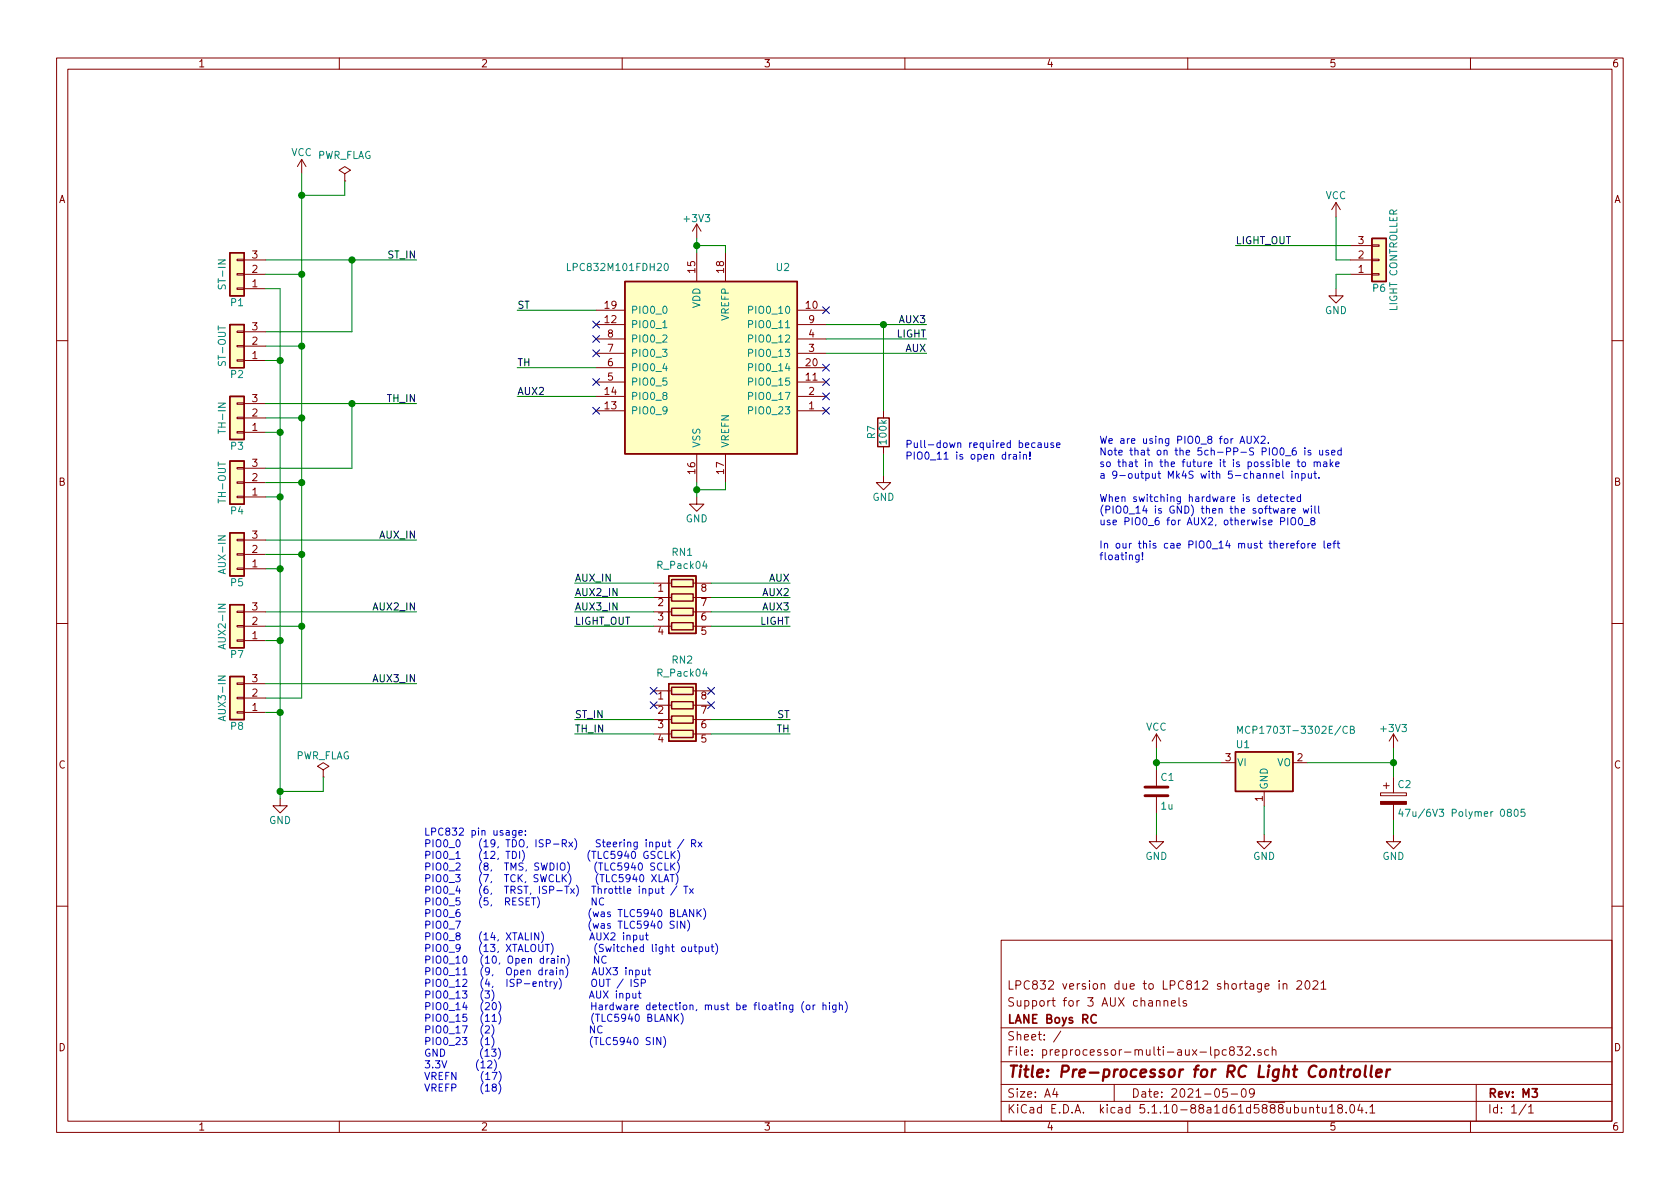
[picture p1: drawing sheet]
EESchema Schematic File Version 4
EELAYER 30 0
EELAYER END
$Descr A4 11693 8268
encoding utf-8
Sheet 1 1
Title "Pre-processor for RC Light Controller"
Date "2021-05-09"
Rev "M3"
Comp "LANE Boys RC"
Comment1 "Support for 3 AUX channels"
Comment2 "LPC832 version due to LPC812 shortage in 2021"
Comment3 ""
Comment4 ""
$EndDescr
$Comp
L Regulator_Linear:MCP1703A-3302_SOT23 U1
U 1 1
P 8800 5300
F 0 "U1" H 8600 5400 50  0000 L BNN
F 1 "MCP1703T-3302E/CB" H 8600 5500 50  0000 L BNN
F 2 "Package_TO_SOT_SMD:SOT-23W" H 8950 4850 30  0001 C CNN
F 3 "" H 8800 5300 60  0000 C CNN
	1    8800 5300
	1    0    0    -1  
$EndComp
$Comp
L Connector_Generic:Conn_01x03 P1
U 1 1
P 1650 1900
F 0 "P1" H 1650 2100 50  0000 C CNN
F 1 "ST-IN" V 1750 1900 50  0000 C CNN
F 2 "Connector_PinHeader_2.54mm:PinHeader_1x03_P2.54mm_Vertical" H 1650 1900 50  0001 C CNN
F 3 "" H 1650 1900 50  0000 C CNN
	1    1650 1900
	-1   0    0    1   
$EndComp
$Comp
L Connector_Generic:Conn_01x03 P2
U 1 1
P 1650 2400
F 0 "P2" H 1650 2600 50  0000 C CNN
F 1 "ST-OUT" V 1750 2400 50  0000 C CNN
F 2 "Connector_PinHeader_2.54mm:PinHeader_1x03_P2.54mm_Vertical" H 1650 2400 50  0001 C CNN
F 3 "" H 1650 2400 50  0000 C CNN
	1    1650 2400
	-1   0    0    1   
$EndComp
$Comp
L Connector_Generic:Conn_01x03 P3
U 1 1
P 1650 2900
F 0 "P3" H 1650 3100 50  0000 C CNN
F 1 "TH-IN" V 1750 2900 50  0000 C CNN
F 2 "Connector_PinHeader_2.54mm:PinHeader_1x03_P2.54mm_Vertical" H 1650 2900 50  0001 C CNN
F 3 "" H 1650 2900 50  0000 C CNN
	1    1650 2900
	-1   0    0    1   
$EndComp
$Comp
L Connector_Generic:Conn_01x03 P4
U 1 1
P 1650 3350
F 0 "P4" H 1650 3550 50  0000 C CNN
F 1 "TH-OUT" V 1750 3350 50  0000 C CNN
F 2 "Connector_PinHeader_2.54mm:PinHeader_1x03_P2.54mm_Vertical" H 1650 3350 50  0001 C CNN
F 3 "" H 1650 3350 50  0000 C CNN
	1    1650 3350
	-1   0    0    1   
$EndComp
$Comp
L Connector_Generic:Conn_01x03 P5
U 1 1
P 1650 3850
F 0 "P5" H 1650 4050 50  0000 C CNN
F 1 "AUX-IN" V 1750 3850 50  0000 C CNN
F 2 "Connector_PinHeader_2.54mm:PinHeader_1x03_P2.54mm_Vertical" H 1650 3850 50  0001 C CNN
F 3 "" H 1650 3850 50  0000 C CNN
	1    1650 3850
	-1   0    0    1   
$EndComp
$Comp
L Connector_Generic:Conn_01x03 P6
U 1 1
P 9600 1800
F 0 "P6" H 9600 2000 50  0000 C CNN
F 1 "LIGHT CONTROLLER" V 9700 1800 50  0000 C CNN
F 2 "Connector_PinHeader_2.54mm:PinHeader_1x03_P2.54mm_Vertical" H 9600 1800 50  0001 C CNN
F 3 "" H 9600 1800 50  0000 C CNN
	1    9600 1800
	1    0    0    1   
$EndComp
$Comp
L power:GND #PWR01
U 1 1
P 1950 5550
F 0 "#PWR01" H 1950 5300 50  0001 C CNN
F 1 "GND" H 1950 5400 50  0000 C CNN
F 2 "" H 1950 5550 50  0000 C CNN
F 3 "" H 1950 5550 50  0000 C CNN
	1    1950 5550
	1    0    0    -1  
$EndComp
$Comp
L power:GND #PWR02
U 1 1
P 8050 5800
F 0 "#PWR02" H 8050 5550 50  0001 C CNN
F 1 "GND" H 8050 5650 50  0000 C CNN
F 2 "" H 8050 5800 50  0000 C CNN
F 3 "" H 8050 5800 50  0000 C CNN
	1    8050 5800
	1    0    0    -1  
$EndComp
$Comp
L power:GND #PWR03
U 1 1
P 4850 3450
F 0 "#PWR03" H 4850 3200 50  0001 C CNN
F 1 "GND" H 4850 3300 50  0000 C CNN
F 2 "" H 4850 3450 50  0000 C CNN
F 3 "" H 4850 3450 50  0000 C CNN
	1    4850 3450
	1    0    0    -1  
$EndComp
$Comp
L power:+3V3 #PWR04
U 1 1
P 4850 1650
F 0 "#PWR04" H 4850 1500 50  0001 C CNN
F 1 "+3V3" H 4850 1790 50  0000 C CNN
F 2 "" H 4850 1650 50  0000 C CNN
F 3 "" H 4850 1650 50  0000 C CNN
	1    4850 1650
	1    0    0    -1  
$EndComp
$Comp
L power:VCC #PWR05
U 1 1
P 2100 1200
F 0 "#PWR05" H 2100 1050 50  0001 C CNN
F 1 "VCC" H 2100 1350 50  0000 C CNN
F 2 "" H 2100 1200 50  0000 C CNN
F 3 "" H 2100 1200 50  0000 C CNN
	1    2100 1200
	1    0    0    -1  
$EndComp
$Comp
L power:VCC #PWR06
U 1 1
P 8050 5200
F 0 "#PWR06" H 8050 5050 50  0001 C CNN
F 1 "VCC" H 8050 5350 50  0000 C CNN
F 2 "" H 8050 5200 50  0000 C CNN
F 3 "" H 8050 5200 50  0000 C CNN
	1    8050 5200
	1    0    0    -1  
$EndComp
$Comp
L Device:C C1
U 1 1
P 8050 5500
F 0 "C1" H 8075 5600 50  0000 L CNN
F 1 "1u" H 8075 5400 50  0000 L CNN
F 2 "Capacitor_SMD:C_0805_2012Metric_Pad1.15x1.40mm_HandSolder" H 8088 5350 50  0001 C CNN
F 3 "" H 8050 5500 50  0000 C CNN
	1    8050 5500
	1    0    0    -1  
$EndComp
$Comp
L power:GND #PWR07
U 1 1
P 8800 5800
F 0 "#PWR07" H 8800 5550 50  0001 C CNN
F 1 "GND" H 8800 5650 50  0000 C CNN
F 2 "" H 8800 5800 50  0000 C CNN
F 3 "" H 8800 5800 50  0000 C CNN
	1    8800 5800
	1    0    0    -1  
$EndComp
Wire Wire Line
	8050 5200 8050 5300
Wire Wire Line
	8050 5650 8050 5800
Connection ~ 8050 5300
$Comp
L Device:CP C2
U 1 1
P 9700 5550
F 0 "C2" H 9725 5650 50  0000 L CNN
F 1 "47u/6V3 Polymer 0805" H 9725 5450 50  0000 L CNN
F 2 "Capacitor_SMD:C_0805_2012Metric_Pad1.15x1.40mm_HandSolder" H 9738 5400 50  0001 C CNN
F 3 "" H 9700 5550 50  0000 C CNN
	1    9700 5550
	1    0    0    -1  
$EndComp
$Comp
L power:+3V3 #PWR08
U 1 1
P 9700 5200
F 0 "#PWR08" H 9700 5050 50  0001 C CNN
F 1 "+3V3" H 9700 5340 50  0000 C CNN
F 2 "" H 9700 5200 50  0000 C CNN
F 3 "" H 9700 5200 50  0000 C CNN
	1    9700 5200
	1    0    0    -1  
$EndComp
$Comp
L power:GND #PWR09
U 1 1
P 9700 5800
F 0 "#PWR09" H 9700 5550 50  0001 C CNN
F 1 "GND" H 9700 5650 50  0000 C CNN
F 2 "" H 9700 5800 50  0000 C CNN
F 3 "" H 9700 5800 50  0000 C CNN
	1    9700 5800
	1    0    0    -1  
$EndComp
Wire Wire Line
	9700 5700 9700 5800
Wire Wire Line
	9700 5200 9700 5300
Connection ~ 9700 5300
Wire Wire Line
	2100 1900 1850 1900
Wire Wire Line
	2100 1200 2100 1350
Wire Wire Line
	2100 2400 1850 2400
Connection ~ 2100 1900
Wire Wire Line
	2100 2900 1850 2900
Connection ~ 2100 2400
Wire Wire Line
	2100 3350 1850 3350
Connection ~ 2100 2900
Wire Wire Line
	2100 3850 1850 3850
Connection ~ 2100 3350
Wire Wire Line
	1950 3950 1850 3950
Wire Wire Line
	1950 2000 1950 2500
Wire Wire Line
	1850 3450 1950 3450
Connection ~ 1950 3950
Wire Wire Line
	1850 3000 1950 3000
Connection ~ 1950 3450
Wire Wire Line
	1850 2500 1950 2500
Connection ~ 1950 3000
Wire Wire Line
	1850 2000 1950 2000
Connection ~ 1950 2500
$Comp
L power:VCC #PWR010
U 1 1
P 9300 1500
F 0 "#PWR010" H 9300 1350 50  0001 C CNN
F 1 "VCC" H 9300 1650 50  0000 C CNN
F 2 "" H 9300 1500 50  0000 C CNN
F 3 "" H 9300 1500 50  0000 C CNN
	1    9300 1500
	1    0    0    -1  
$EndComp
$Comp
L power:GND #PWR011
U 1 1
P 9300 2000
F 0 "#PWR011" H 9300 1750 50  0001 C CNN
F 1 "GND" H 9300 1850 50  0000 C CNN
F 2 "" H 9300 2000 50  0000 C CNN
F 3 "" H 9300 2000 50  0000 C CNN
	1    9300 2000
	1    0    0    -1  
$EndComp
Wire Wire Line
	9400 1800 9300 1800
Wire Wire Line
	9300 1800 9300 1500
Wire Wire Line
	9400 1900 9300 1900
Wire Wire Line
	9300 1900 9300 2000
Wire Wire Line
	1850 1800 2450 1800
Wire Wire Line
	1850 2800 2450 2800
Wire Wire Line
	8600 1700 9400 1700
NoConn ~ 5750 2150
NoConn ~ 4150 2350
NoConn ~ 4150 2450
NoConn ~ 4150 2850
Wire Wire Line
	1850 2300 2450 2300
Wire Wire Line
	2450 2300 2450 1800
Connection ~ 2450 1800
Wire Wire Line
	1850 3250 2450 3250
Wire Wire Line
	2450 3250 2450 2800
Connection ~ 2450 2800
$Comp
L power:PWR_FLAG #FLG012
U 1 1
P 2400 1250
F 0 "#FLG012" H 2400 1345 50  0001 C CNN
F 1 "PWR_FLAG" H 2400 1430 50  0000 C CNN
F 2 "" H 2400 1250 50  0000 C CNN
F 3 "" H 2400 1250 50  0000 C CNN
	1    2400 1250
	1    0    0    -1  
$EndComp
Wire Wire Line
	2400 1250 2400 1350
Wire Wire Line
	2400 1350 2100 1350
Connection ~ 2100 1350
Text Label 2900 3750 2    50   ~ 0
AUX_IN
Text Label 2900 2800 2    50   ~ 0
TH_IN
Text Label 2900 1800 2    50   ~ 0
ST_IN
Text Label 8600 1700 0    50   ~ 0
LIGHT_OUT
$Comp
L power:PWR_FLAG #FLG013
U 1 1
P 2250 5400
F 0 "#FLG013" H 2250 5475 50  0001 C CNN
F 1 "PWR_FLAG" H 2250 5550 50  0000 C CNN
F 2 "" H 2250 5400 50  0001 C CNN
F 3 "" H 2250 5400 50  0001 C CNN
	1    2250 5400
	1    0    0    -1  
$EndComp
Wire Wire Line
	2250 5400 2250 5500
Wire Wire Line
	2250 5500 1950 5500
Connection ~ 1950 5500
Wire Wire Line
	8050 5300 8050 5350
Wire Wire Line
	9700 5300 9700 5400
Wire Wire Line
	2100 1900 2100 2400
Wire Wire Line
	2100 2400 2100 2900
Wire Wire Line
	2100 2900 2100 3350
Wire Wire Line
	2100 3350 2100 3850
Wire Wire Line
	1950 3450 1950 3950
Wire Wire Line
	1950 3000 1950 3450
Wire Wire Line
	1950 2500 1950 3000
Wire Wire Line
	2450 1800 2900 1800
Wire Wire Line
	2450 2800 2900 2800
Wire Wire Line
	2100 1350 2100 1900
Wire Wire Line
	1950 5500 1950 5550
$Comp
L Connector_Generic:Conn_01x03 P7
U 1 1
P 1650 4350
F 0 "P7" H 1650 4550 50  0000 C CNN
F 1 "AUX2-IN" V 1750 4350 50  0000 C CNN
F 2 "Connector_PinHeader_2.54mm:PinHeader_1x03_P2.54mm_Vertical" H 1650 4350 50  0001 C CNN
F 3 "" H 1650 4350 50  0000 C CNN
	1    1650 4350
	-1   0    0    1   
$EndComp
Wire Wire Line
	2100 4350 1850 4350
Wire Wire Line
	1950 4450 1850 4450
Connection ~ 2100 3850
$Comp
L Connector_Generic:Conn_01x03 P8
U 1 1
P 1650 4850
F 0 "P8" H 1650 5050 50  0000 C CNN
F 1 "AUX3-IN" V 1750 4850 50  0000 C CNN
F 2 "Connector_PinHeader_2.54mm:PinHeader_1x03_P2.54mm_Vertical" H 1650 4850 50  0001 C CNN
F 3 "" H 1650 4850 50  0000 C CNN
	1    1650 4850
	-1   0    0    1   
$EndComp
Wire Wire Line
	2100 4850 1850 4850
Wire Wire Line
	1950 4950 1850 4950
Connection ~ 1950 4950
Text Label 2900 4750 2    50   ~ 0
AUX3_IN
Wire Wire Line
	1950 4950 1950 5500
Wire Wire Line
	1950 3950 1950 4450
Wire Wire Line
	2100 3850 2100 4350
Wire Wire Line
	1950 4450 1950 4950
Connection ~ 1950 4450
Wire Wire Line
	2100 4350 2100 4850
Connection ~ 2100 4350
$Comp
L Device:R R7
U 1 1
P 6150 3000
F 0 "R7" V 6230 3000 50  0000 C CNN
F 1 "100k" V 6150 3000 50  0000 C CNN
F 2 "Resistor_SMD:R_0603_1608Metric_Pad1.05x0.95mm_HandSolder" V 6080 3000 50  0001 C CNN
F 3 "" H 6150 3000 50  0001 C CNN
	1    6150 3000
	-1   0    0    1   
$EndComp
$Comp
L power:GND #PWR012
U 1 1
P 6150 3300
F 0 "#PWR012" H 6150 3050 50  0001 C CNN
F 1 "GND" H 6150 3150 50  0000 C CNN
F 2 "" H 6150 3300 50  0000 C CNN
F 3 "" H 6150 3300 50  0000 C CNN
	1    6150 3300
	1    0    0    -1  
$EndComp
Wire Wire Line
	6150 3150 6150 3300
Text Notes 2950 7600 0    50   ~ 0
LPC832 pin usage:\nPIO0_0   (19, TDO, ISP-Rx)   Steering input / Rx\nPIO0_1   (12, TDI)           (TLC5940 GSCLK)\nPIO0_2   (8,  TMS, SWDIO)    (TLC5940 SCLK)\nPIO0_3   (7,  TCK, SWCLK)    (TLC5940 XLAT)\nPIO0_4   (6,  TRST, ISP-Tx)  Throttle input / Tx\nPIO0_5   (5,  RESET)         NC\nPIO0_6                       (was TLC5940 BLANK)\nPIO0_7                       (was TLC5940 SIN)\nPIO0_8   (14, XTALIN)        AUX2 input\nPIO0_9   (13, XTALOUT)       (Switched light output)\nPIO0_10  (10, Open drain)    NC\nPIO0_11  (9,  Open drain)    AUX3 input\nPIO0_12  (4,  ISP-entry)     OUT / ISP\nPIO0_13  (3)                 AUX input\nPIO0_14  (20)                Hardware detection, must be floating (or high)\nPIO0_15  (11)                (TLC5940 BLANK)\nPIO0_17  (2)                 NC\nPIO0_23  (1)                 (TLC5940 SIN)\nGND      (13)\n3.3V     (12)\nVREFN    (17)\nVREFP    (18)\n
Text Notes 6300 3200 0    50   ~ 0
Pull-down required because \nPIO0_11 is open drain!
Wire Wire Line
	9100 5300 9700 5300
Wire Wire Line
	8050 5300 8500 5300
Wire Wire Line
	8800 5600 8800 5800
Wire Wire Line
	3600 2550 4150 2550
Wire Wire Line
	6450 2250 6150 2250
Wire Wire Line
	3600 2150 4150 2150
Text Label 6450 2350 2    50   ~ 0
LIGHT
Text Label 3600 2150 0    50   ~ 0
ST
Text Label 3600 2550 0    50   ~ 0
TH
Text Label 6450 2450 2    50   ~ 0
AUX
Text Label 3600 2750 0    50   ~ 0
AUX2
Text Label 6450 2250 2    50   ~ 0
AUX3
$Comp
L Device:R_Pack04 RN1
U 1 1
P 4750 4250
F 0 "RN1" V 4333 4250 50  0000 C CNN
F 1 "R_Pack04" V 4424 4250 50  0000 C CNN
F 2 "Resistor_SMD:R_Array_Convex_4x0603" V 5025 4250 50  0001 C CNN
F 3 "~" H 4750 4250 50  0001 C CNN
	1    4750 4250
	0    1    1    0   
$EndComp
Wire Wire Line
	4000 4050 4550 4050
Wire Wire Line
	1850 3750 2900 3750
Wire Wire Line
	4000 4150 4550 4150
Wire Wire Line
	1850 4750 2900 4750
Wire Wire Line
	4000 4250 4550 4250
Wire Wire Line
	4550 4350 4000 4350
Text Label 5500 4350 2    50   ~ 0
LIGHT
Wire Wire Line
	4950 4350 5500 4350
Text Label 4000 4350 0    50   ~ 0
LIGHT_OUT
Wire Wire Line
	4950 4250 5500 4250
Wire Wire Line
	4950 4150 5500 4150
Wire Wire Line
	4950 4050 5500 4050
Text Label 5500 4050 2    50   ~ 0
AUX
Text Label 5500 4150 2    50   ~ 0
AUX2
Text Label 5500 4250 2    50   ~ 0
AUX3
NoConn ~ 4150 2250
NoConn ~ 4150 2650
Wire Wire Line
	4150 2750 3600 2750
Connection ~ 6150 2250
Wire Wire Line
	6150 2250 5750 2250
Wire Wire Line
	6150 2250 6150 2850
Wire Wire Line
	5750 2350 6450 2350
Wire Wire Line
	5750 2450 6450 2450
NoConn ~ 5750 2550
NoConn ~ 5750 2650
NoConn ~ 5750 2850
NoConn ~ 5750 2750
$Comp
L Device:R_Pack04 RN2
U 1 1
P 4750 5000
F 0 "RN2" V 4333 5000 50  0000 C CNN
F 1 "R_Pack04" V 4424 5000 50  0000 C CNN
F 2 "Resistor_SMD:R_Array_Convex_4x0603" V 5025 5000 50  0001 C CNN
F 3 "~" H 4750 5000 50  0001 C CNN
	1    4750 5000
	0    1    1    0   
$EndComp
Text Label 4000 4050 0    50   ~ 0
AUX_IN
Wire Wire Line
	1850 4250 2900 4250
Text Label 2900 4250 2    50   ~ 0
AUX2_IN
Text Label 4000 4150 0    50   ~ 0
AUX2_IN
Text Label 4000 4250 0    50   ~ 0
AUX3_IN
Wire Wire Line
	4000 5000 4550 5000
Wire Wire Line
	4000 5100 4550 5100
NoConn ~ 4550 4900
NoConn ~ 4550 4800
NoConn ~ 4950 4900
NoConn ~ 4950 4800
Wire Wire Line
	5500 5000 4950 5000
Wire Wire Line
	5500 5100 4950 5100
Text Label 4000 5000 0    50   ~ 0
ST_IN
Text Label 4000 5100 0    50   ~ 0
TH_IN
Text Label 5500 5000 2    50   ~ 0
ST
Text Label 5500 5100 2    50   ~ 0
TH
Wire Wire Line
	4850 1650 4850 1700
Text Notes 7650 3900 0    50   ~ 0
We are using PIO0_8 for AUX2.\nNote that on the 5ch-PP-S PIO0_6 is used\nso that in the future it is possible to make\na 9-output Mk4S with 5-channel input.\n\nWhen switching hardware is detected \n(PIO0_14 is GND) then the software will\nuse PIO0_6 for AUX2, otherwise PIO0_8\n\nIn our this cae PIO0_14 must therefore left \nfloating!
$Comp
L MCU_NXP_LPC:LPC832M101FDH20 U2
U 1 1
P 4950 2550
F 0 "U2" H 5450 3250 50  0000 C CNN
F 1 "LPC832M101FDH20" H 4300 3250 50  0000 C CNN
F 2 "Package_SO:TSSOP-20_4.4x6.5mm_P0.65mm" H 6000 3300 50  0001 C CNN
F 3 "http://www.nxp.com/documents/data_sheet/LPC83X.pdf" H 5100 3200 50  0001 L CNN
	1    4950 2550
	1    0    0    -1  
$EndComp
Wire Wire Line
	4850 3350 4850 3400
Wire Wire Line
	5050 3350 5050 3400
Wire Wire Line
	5050 3400 4850 3400
Connection ~ 4850 3400
Wire Wire Line
	4850 3400 4850 3450
Wire Wire Line
	5050 1750 5050 1700
Wire Wire Line
	5050 1700 4850 1700
Connection ~ 4850 1700
Wire Wire Line
	4850 1700 4850 1750
$EndSCHEMATC
